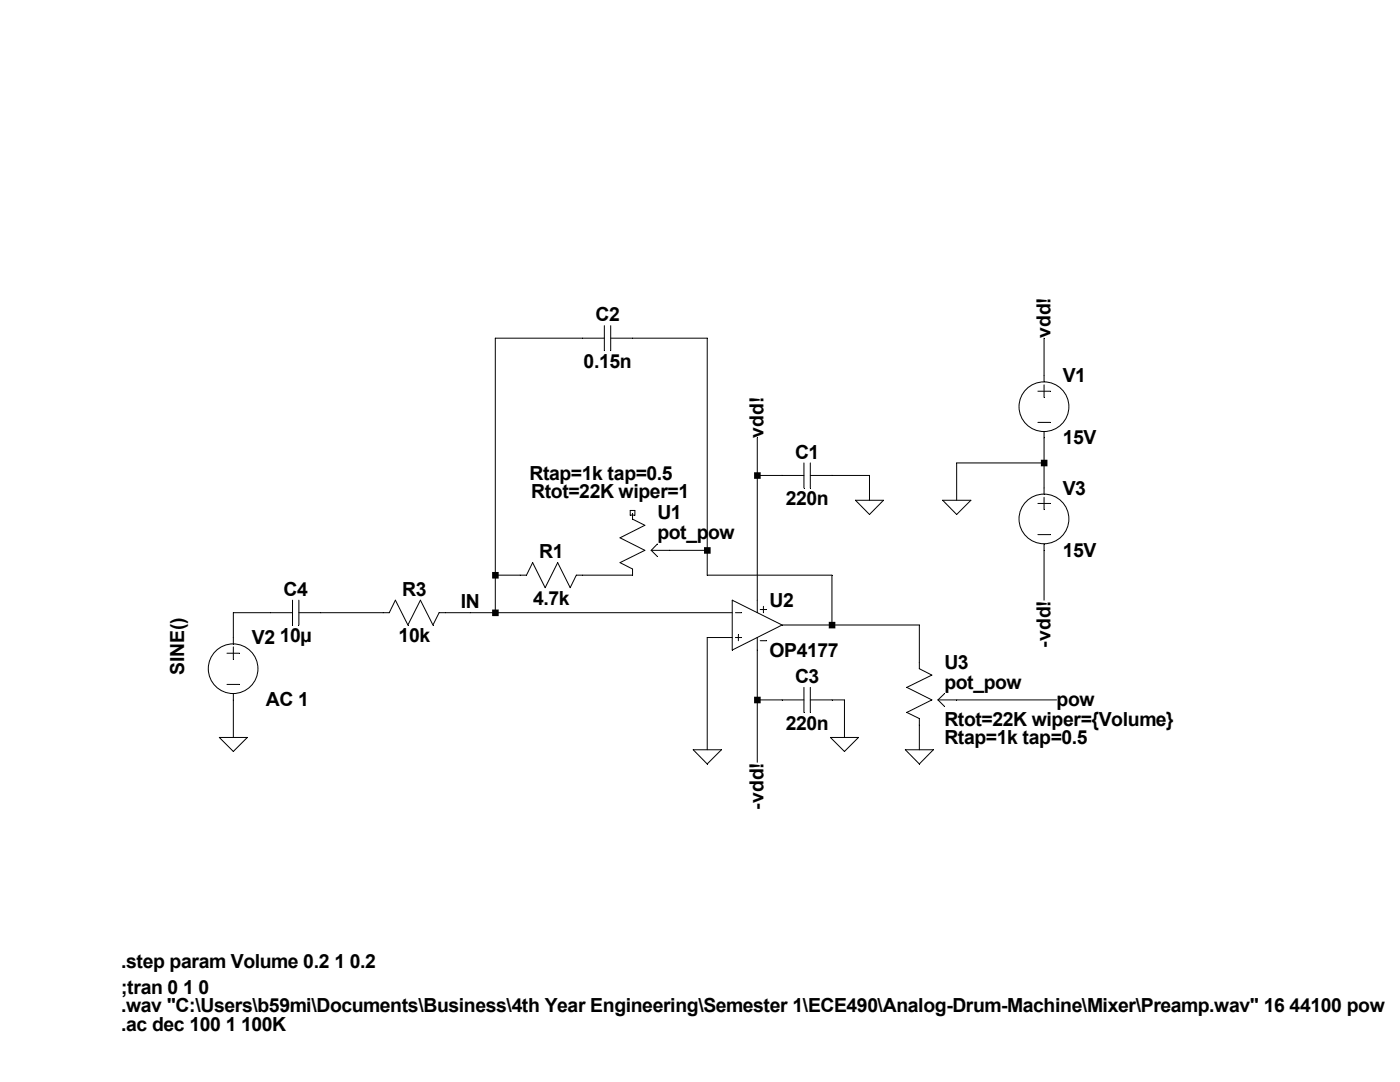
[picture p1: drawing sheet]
<svg xmlns="http://www.w3.org/2000/svg" width="279mm" height="216mm" viewBox="0 0 279 216" stroke-linecap="round" stroke-linejoin="round" font-family="sans-serif">
<g fill="none" stroke="#000" stroke-width=".2">
<path d="M116.2 67.5h4.4M120.6 65v5M121.9 67.5h4.3M121.9 65v5M207.1 78.1h2.5M208.4 74.9v1.3M208.4 76.8v2.5M156.1 94.9h4.3M160.4 92.4v5M161.7 94.9h4.3M161.7 92.4v5M207.1 84.3h2.5"/>
<path d="M208.4 86.1v1.3M208.4 97.4v1.2M208.4 99.2v2.5M58.4 119.8v4.9M59.6 119.8v4.9M103.8 114.8h1.3l1.2-2.5 2.5 5 2.5-5 2.5 5 1.2-2.5h1.2M125.8 101.9h.9v.9h-.9zM126.2 102.3v1.3l2.5 1.2-5 2.5 5 2.5-5 2.5 2.5 1.2v1.3M130 109.8h3.7M130 109.8l1.2 1.2M131.2 108.5l-1.2 1.3M146.1 119.8l10 4.9-10 5z"/>
<path d="M151.1 119.8v2.5M207.1 100.5h2.5M207.1 106.7h2.5M208.4 108.5v1.3M45.3 130.3h2.5M45.3 136.6h2.5M46.6 127.2v1.3M46.6 129.1v2.5M46.6 138.4v1.3M54 122.3h4.4M59.6 122.3h4.4M76.5 122.3h1.2l1.2-2.5 2.5 4.9 2.5-4.9 2.5 4.9 1.2-2.4h1.3"/>
<path d="M146.8 122.3h1.2M146.8 127.2h1.2M147.4 126.6v1.2M151.1 127.2v2.5M151.7 121.6h1.3M151.7 127.8h1.3M152.4 121v1.3M156.1 139.7h4.3M160.4 137.2v5M161.7 137.2v5M161.7 139.7h4.3M183.5 132.2v1.2l2.5 1.3-5 2.5 5 2.5-5 2.5 2.5 1.2v1.3"/>
<path d="M187.2 139.7h3.7M187.2 139.7l1.3 1.2M188.5 138.4l-1.3 1.3"/>
<circle cx="208.4" cy="81.2" r="5"/>
<circle cx="208.4" cy="103.5" r="5"/>
<circle cx="46.5" cy="133.4" r="5"/>
</g>
<g fill="none" stroke="#000" stroke-width=".2">
<path d="M116.2 67.5h-17.4v54.8M126.2 67.5h14.9v47.3h24.9v9.9M208.4 67.5v7.4M151.1 87.4v32.4M151.1 94.9h5M166 94.9h7.5v4.9M170.7 99.8h5.6l-2.8 2.9zM188.1 99.8h5.7l-2.9 2.9zM208.4 87.4v10M208.4 92.4h-17.5v7.4M98.8 114.8h5M116.2 114.8h10"/>
<path d="M133.7 109.8h7.4M208.4 109.8v10M46.6 139.7v7.5M54 122.3h-7.4v4.9M64 122.3h12.5M88.9 122.3h57.2M146.1 127.2h-5v22.4M151.1 129.7v22.4M151.1 139.7h5M156.1 124.7h27.4v7.5M166 139.7h2.5v7.5M190.9 139.7h20"/>
<path d="M43.8 147.2h5.6l-2.8 2.7zM138.3 149.6h5.7l-2.9 2.8zM165.7 147.2h5.6l-2.8 2.7zM180.7 149.6h5.6l-2.8 2.8zM183.5 144.7v4.9"/>
</g>
<g fill="#000">
<path d="M150.5 139h1.3v1.3h-1.3zM165.4 124.1h1.3v1.3h-1.3zM207.7 91.7h1.3v1.3h-1.3z" fill-rule="evenodd"/>
<path d="M98.2 114.1h1.3v1.3h-1.3zM98.2 121.6h1.3v1.3h-1.3zM140.5 109.2h1.3v1.3h-1.3zM150.5 94.2h1.3v1.3h-1.3z" fill-rule="evenodd"/>
</g>
<g font-size="3.9">
<text x="118.8" y="64.1">C2</text>
<text x="209.6" y="67.5" transform="rotate(-90 209.6 67.5)">vdd!</text>
<text x="116.5" y="73.4">0.15n</text>
<text x="212.1" y="76.2">V1</text>
<text x="152.4" y="87.4" transform="rotate(-90 152.4 87.4)">vdd!</text>
<text x="212.1" y="88.7">15V</text>
<text x="105.7" y="95.7">Rtap=1k tap=0.5</text>
<text x="158.7" y="91.5">C1</text>
<text x="106" y="99.3">Rtot=22K wiper=1</text>
<text x="156.8" y="100.8">220n</text>
<text x="212.1" y="98.7">V3</text>
<text x="131.2" y="103.6">U1</text>
<text x="131.2" y="107.5">pot_pow</text>
<text x="107.6" y="111.4">R1</text>
<text x="212.1" y="111.1">15V</text>
<text x="56.6" y="118.9">C4</text>
<text x="80.3" y="118.9">R3</text>
<text x="92" y="121.4">IN</text>
<text x="106.4" y="120.7">4.7k</text>
<text x="153.6" y="121.1">U2</text>
<text x="50.3" y="128.5">V2</text>
<text x="55.8" y="128.2">10µ</text>
<text x="79.5" y="128.2">10k</text>
<text x="153.6" y="131">OP4177</text>
<text x="209.6" y="129.2" transform="rotate(-90 209.6 129.2)">-vdd!</text>
<text x="36.8" y="134.7" transform="rotate(-90 36.8 134.7)">SINE()</text>
<text x="158.7" y="136.3">C3</text>
<text x="188.5" y="133.5">U3</text>
<text x="188.5" y="137.4">pot_pow</text>
<text x="53.1" y="140.8">AC 1</text>
<text x="210.9" y="141">pow</text>
<text x="156.8" y="145.6">220n</text>
<text x="188.5" y="144.9">Rtot=22K wiper={Volume}</text>
<text x="188.5" y="148.5">Rtap=1k tap=0.5</text>
<text x="152.4" y="161.5" transform="rotate(-90 152.4 161.5)">-vdd!</text>
<text x="24.2" y="193.3">.step param Volume 0.2 1 0.2</text>
<text x="24.2" y="198.2">;tran 0 1 0</text>
<text x="24.2" y="202">.wav &quot;C:\Users\b59mi\Documents\Business\4th Year Engineering\Semester 1\ECE490\Analog-Drum-Machine\Mixer\Preamp.wav&quot; 16 44100 pow</text>
<text x="24.2" y="205.7">.ac dec 100 1 100K</text>
</g>
</svg>
